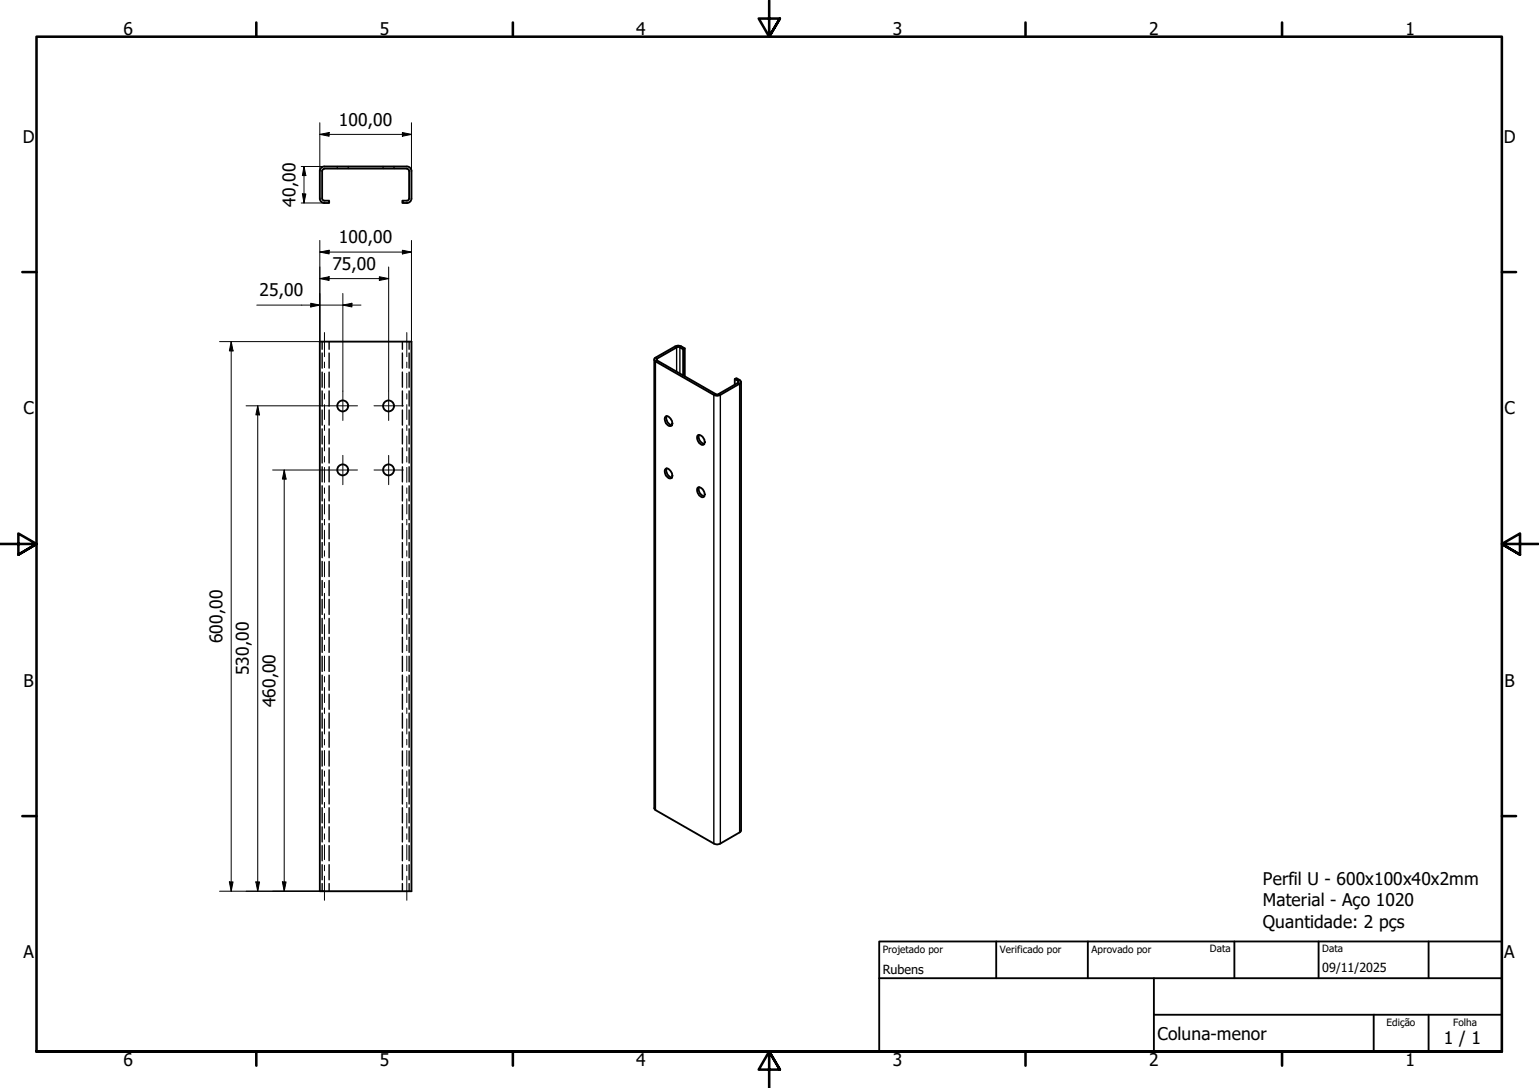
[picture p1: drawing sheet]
<svg xmlns="http://www.w3.org/2000/svg" width="420mm" height="297mm" viewBox="0 0 420 297" stroke-linecap="round" stroke-linejoin="round" font-family="sans-serif">
<!-- layer: Oculto (ISO) -->
<g fill="none" stroke="#000" stroke-width=".38">
<path d="M92.1 45.5v.1M92.1 45.8v.2M95.1 45.5v.1M95.1 45.8v.2M104.6 45.5v.1M104.6 45.8v.2M107.6 45.5v.1M107.6 45.8v.2M87.9 93.3v2.1M87.9 96.4v4.1M89.9 93.3v2.1M89.9 96.4v4.1"/>
<path d="M109.9 93.3v2.1M109.9 96.4v4.1M111.7 93.3v2.1M111.7 96.4v4.1M87.9 101.6v4.1M87.9 106.7v4.2M87.9 111.9v4.2M87.9 117.1v4.1M89.9 101.6v4.1M89.9 106.7v4.2M89.9 111.9v4.2M89.9 117.1v4.1"/>
<path d="M109.9 101.6v4.1M109.9 106.7v4.2M109.9 111.9v4.2M109.9 117.1v4.1M111.7 101.6v4.1M111.7 106.7v4.2M111.7 111.9v4.2M111.7 117.1v4.1M87.9 122.3v4.1M87.9 127.4v4.2M87.9 132.6v4.2M87.9 137.8v4.1"/>
<path d="M89.9 122.3v4.1M89.9 127.4v4.2M89.9 132.6v4.2M89.9 137.8v4.1M109.9 122.3v4.1M109.9 127.4v4.2M109.9 132.6v4.2M109.9 137.8v4.1M111.7 122.3v4.1M111.7 127.4v4.2M111.7 132.6v4.2M111.7 137.8v4.1"/>
<path d="M87.9 142.9v4.2M87.9 148.1v4.2M87.9 153.3v4.1M87.9 158.5v4.1M89.9 142.9v4.2M89.9 148.1v4.2M89.9 153.3v4.1M89.9 158.5v4.1M109.9 142.9v4.2M109.9 148.1v4.2M109.9 153.3v4.1M109.9 158.5v4.1"/>
<path d="M111.7 142.9v4.2M111.7 148.1v4.2M111.7 153.3v4.1M111.7 158.5v4.1M87.9 163.6v4.2M87.9 168.8v4.2M87.9 174v4.1M87.9 179.2v4.1M89.9 163.6v4.2M89.9 168.8v4.2M89.9 174v4.1M89.9 179.2v4.1"/>
<path d="M109.9 163.6v4.2M109.9 168.8v4.2M109.9 174v4.1M109.9 179.2v4.1M111.7 163.6v4.2M111.7 168.8v4.2M111.7 174v4.1M111.7 179.2v4.1M87.9 184.3v4.2M87.9 189.5v4.2M87.9 194.7v4.1M87.9 199.8v4.2"/>
<path d="M89.9 184.3v4.2M89.9 189.5v4.2M89.9 194.7v4.1M89.9 199.8v4.2M109.9 184.3v4.2M109.9 189.5v4.2M109.9 194.7v4.1M109.9 199.8v4.2M111.7 184.3v4.2M111.7 189.5v4.2M111.7 194.7v4.1M111.7 199.8v4.2"/>
<path d="M87.9 205v4.2M87.9 210.2v4.2M87.9 215.4v4.1M89.9 205v4.2M89.9 210.2v4.2M89.9 215.4v4.1M109.9 205v4.2M109.9 210.2v4.2M109.9 215.4v4.1M111.7 205v4.2M111.7 210.2v4.2M111.7 215.4v4.1"/>
<path d="M87.9 220.5v4.1M87.9 225.7v4.2M87.9 230.9v4.1M87.9 236.1v4.1M89.9 220.5v4.1M89.9 225.7v4.2M89.9 230.9v4.1M89.9 236.1v4.1M109.9 220.5v4.1M109.9 225.7v4.2M109.9 230.9v4.1M109.9 236.1v4.1"/>
<path d="M111.7 220.5v4.1M111.7 225.7v4.2M111.7 230.9v4.1M111.7 236.1v4.1M87.9 241.2v2.1M89.9 241.2v2.1M109.9 241.2v2.1M111.7 241.2v2.1"/>
</g>
<g fill="none" stroke="#000" stroke-width=".51">
<path d="M87.3 54.2a1.24 1.24 0 0 0 1.3 1.2M87.9 54.2l.2 .4 .5 .2M88.6 46.1l-.5 .2-.2 .4v7.5M88.6 45.5a1.24 1.24 0 0 0-1.3 1.2v7.5M88.6 54.8h1.3v.6h-1.3M88.6 45.5h22.5M88.6 46h22.5M111.1 54.8h-1.2v.6h1.2M111.1 46.1l.4 .2 .2 .4v7.5M111.1 45.5a1.24 1.24 0 0 1 1.2 1.2v7.5M111.7 54.2l-.2 .4-.4 .2M112.3 54.2a1.24 1.24 0 0 1-1.2 1.2"/>
<path d="M87.3 93.3h25v150h-25zM178.6 98.2v122.6l.3 .4 16 9.1 .9 .3 .9-.3 5.2-3 .4-.6v-122.4M186.5 95.4l-1.1-.7h-.5l-5.5 3.2-.1 .4 16.2 9.4h.5l5.7-3.3v-.3l-1.1-.6 .4-.3 .9 .5 .4 .6-.4 .5-5.2 3-.9 .3-.7-.2-16.2-9.2-.3-.4v-.3l5.9-3.5h1.3l1.1 .6v7.6M186.9 95.1l-.4 .3v7.1M181.7 113.8a1.34 1.34 0 0 1 1.8 1.1v.4a.78 .78 0 0 1-.4 1.1 .78 .78 0 0 1-1-.6l-.6-1.3zM182 113.6a2.03 2.03 0 0 0 1.5 2.5M190.5 118.9a1.66 1.66 0 0 1 1.6 .7 1.66 1.66 0 0 1 0 1.8 1.82 1.82 0 0 1-1.6-2.5zM190.9 118.7a1.9 1.9 0 0 0 1.4 2.5M200.6 103.5v1.5M181.7 128.1a1.34 1.34 0 0 1 1.8 1.1v.4a.78 .78 0 0 1-.4 1 .78 .78 0 0 1-1-.5l-.6-1.3zM182 127.9a2.03 2.03 0 0 0 1.5 2.5M190.5 133.1a1.66 1.66 0 0 1 1.6 .8 1.66 1.66 0 0 1 0 1.8 1.82 1.82 0 0 1-1.6-2.6z"/>
<path d="M190.9 133a1.9 1.9 0 0 0 1.4 2.5"/>
<circle cx="93.6" cy="110.8" r="1.49"/>
<circle cx="106.1" cy="110.8" r="1.49"/>
<circle cx="93.6" cy="128.3" r="1.49"/>
<circle cx="106.1" cy="128.3" r="1.49"/>
</g>
<path d="M178.9 97.6l.5 .3v.5l-.5 .3v122.5M184.3 94.6l.4 .3v6.6M186.1 94.6l-.5 .3v7.1M195.3 107.6l-.4 .2v122.5M196.2 107.6l.5 .2v122.5M201.9 103.7l-.4 .3v.5l.4 .3v122.5" fill="none" stroke="#000" stroke-width=".38"/>
<!-- layer: Borda (ISO) -->
<g fill="none" stroke="#000" stroke-width=".7">
<path d="M70 6.1v3.9M140 6.1v3.9M210 0v10l-2.9-4.9h5.8l-2.9 4.9 2.9-4.9M280 6.1v3.9M350 6.1v3.9M6.1 74.3h3.9M410 74.3h3.9M0 148.5h10l-5-2.8v5.7l5-2.9-5 2.9M420 148.5h-10l5-2.8v5.7l-5-2.9 5 2.9M6.1 222.8h3.9M410 222.8h3.9M10 287.1v-277.1h400v277.1h-400h400"/>
<path d="M70 287.1v3.8M140 287.1v3.8M212.9 292l-2.9-4.9 2.9 4.9h-5.8l2.9-4.9v9.9M280 287.1v3.8M350 287.1v3.8"/>
</g>
<path d="M240 257h170v30.1h-170zM272 257v10.1M297 257v10.1M337 257v10.1M360 257v10.1M390 257v10.1M240 267.1h170M315 277h95M315 267.1v20M375 277v10.1M390 277v10.1" fill="none" stroke="#000" stroke-width=".51"/>
<g fill="none" stroke="#000" stroke-width=".27">
<path d="M87.3 36.7l2.6-.5v1zM87.3 36.7h25M87.3 33.5v13.2M109.9 36.2l2.4 .5-2.4 .5zM112.3 33.5v13.2M82.2 45.5h6.4M82.2 55.4h6.4M82.5 52.9h1l-.5 2.5zM83 45.5l.5 2.4h-1zM83 45.5v9.9M87.3 76.1l2.6-.5v1zM87.3 68.8l2.6-.5v1z"/>
<path d="M87.3 65.6v27.7M87.3 76.1h18.8M87.3 68.8h25M103.6 75.6l2.5 .5-2.5 .5zM106.1 72.9v33.9M109.9 68.3l2.4 .5-2.4 .5zM112.3 65.6v27.7M59.9 93.3h28.6M63.1 93.3l.5 2.5h-1zM63.1 93.3v150M70.1 83.3h28.5M84.8 82.8l2.5 .5-2.5 .5z"/>
<path d="M93.6 83.3l2.5-.5v1zM93.6 80.1v26.7M67.2 110.8h21.3M70.4 110.8l.5 2.5h-1.1zM70.4 110.8v132.5M88.7 110.8h.9M74.4 128.3h14.1M77.6 128.3l.5 2.5h-1zM77.6 128.3v115M88.7 128.3h.9M59.9 243.3h28.6M62.6 240.8h1l-.5 2.5z"/>
<path d="M69.8 240.8h1.1l-.5 2.5zM77.1 240.8h1l-.5 2.5z"/>
</g>
<g fill="#000">
<path d="M87.3 36.7l2.6-.5v1zM109.9 36.2l2.4 .5-2.4 .5zM82.5 52.9h1l-.5 2.5zM83 45.5l.5 2.4h-1zM87.3 76.1l2.6-.5v1zM87.3 68.8l2.6-.5v1zM103.6 75.6l2.5 .5-2.5 .5zM109.9 68.3l2.4 .5-2.4 .5zM63.1 93.3l.5 2.5h-1zM84.8 82.8l2.5 .5-2.5 .5zM93.6 83.3l2.5-.5v1zM70.4 110.8l.5 2.5h-1.1z"/>
<path d="M77.6 128.3l.5 2.5h-1zM62.6 240.8h1l-.5 2.5zM69.8 240.8h1.1l-.5 2.5zM77.1 240.8h1l-.5 2.5z"/>
</g>
<!-- layer: Marca de centro (ISO) -->
<path d="M89.6 110.8h8M93.6 106.8v8M102.1 110.8h8M106.1 106.8v8M89.6 128.3h8M93.6 124.3v8M102.1 128.3h8M106.1 124.3v8" fill="none" stroke="#000" stroke-width=".27"/>
<!-- layer: Linha de centro (ISO) -->
<g fill="none" stroke="#000" stroke-width=".27">
<path d="M88.6 90.8v6.6M88.6 98.9v1.5M111.1 90.8v6.6M111.1 98.9v1.5M88.6 101.9v4.1M88.6 107.5v1.5M88.6 110.5v4M88.6 116.1v1.4M88.6 119v4.1M111.1 101.9v4.1M111.1 107.5v1.5M111.1 110.5v4"/>
<path d="M111.1 116.1v1.4M111.1 119v4.1M88.6 124.6v1.6M88.6 127.6v4.1M88.6 133.2v1.5M88.6 136.2v4.1M111.1 124.6v1.6M111.1 127.6v4.1M111.1 133.2v1.5M111.1 136.2v4.1M88.6 141.8v1.5M88.6 144.8v4.1"/>
<path d="M88.6 150.4v1.5M88.6 153.4v4.1M88.6 159v1.5M111.1 141.8v1.5M111.1 144.8v4.1M111.1 150.4v1.5M111.1 153.4v4.1M111.1 159v1.5M88.6 162v4M88.6 167.6v1.4M88.6 170.5v4.1M88.6 176.1v1.6"/>
<path d="M88.6 179.1v4.1M111.1 162v4M111.1 167.6v1.4M111.1 170.5v4.1M111.1 176.1v1.6M111.1 179.1v4.1M88.6 184.7v1.5M88.6 187.7v4.1M88.6 193.3v1.5M88.6 196.3v4.1M111.1 184.7v1.5M111.1 187.7v4.1"/>
<path d="M111.1 193.3v1.5M111.1 196.3v4.1M88.6 201.9v1.5M88.6 204.9v4.1M88.6 210.5v1.4M88.6 213.5v4M88.6 219.1v1.4M111.1 201.9v1.5M111.1 204.9v4.1M111.1 210.5v1.4M111.1 213.5v4M111.1 219.1v1.4"/>
<path d="M88.6 222v4.1M88.6 227.6v1.6M88.6 230.6v4.1M88.6 236.2v1.5M88.6 239.2v6.6M111.1 222v4.1M111.1 227.6v1.6M111.1 230.6v4.1M111.1 236.2v1.5M111.1 239.2v6.6"/>
</g>
<g font-size="4.8">
<text x="33.7" y="9.6">6</text>
<text x="103.7" y="9.6">5</text>
<text x="173.7" y="9.6">4</text>
<text x="243.7" y="9.6">3</text>
<text x="313.7" y="9.6">2</text>
<text x="383.7" y="9.6">1</text>
<text x="92.5" y="34.3">100,00</text>
<text x="6.2" y="38.9">D</text>
<text x="410.5" y="38.9">D</text>
<text x="80.6" y="56.4" transform="rotate(-90 80.6 56.4)">40,00</text>
<text x="92.5" y="66.5">100,00</text>
<text x="90.7" y="73.6">75,00</text>
<text x="70.9" y="80.9">25,00</text>
<text x="6.4" y="113.1">C</text>
<text x="410.7" y="113.1">C</text>
<text x="60.7" y="175.6" transform="rotate(-90 60.7 175.6)">600,00</text>
<text x="67.9" y="184.3" transform="rotate(-90 67.9 184.3)">530,00</text>
<text x="6.4" y="187.4">B</text>
<text x="410.7" y="187.4">B</text>
<text x="75.2" y="193.1" transform="rotate(-90 75.2 193.1)">460,00</text>
<text x="344.8" y="241.7">Perfil U - 600x100x40x2mm</text>
<text x="344.8" y="247.4">Material - Aço 1020</text>
<text x="344.8" y="253.2">Quantidade: 2 pçs</text>
<text x="6.4" y="261.7">A</text>
<text x="410.7" y="261.7">A</text>
<text x="316" y="283.8">Coluna-menor</text>
<text x="394.2" y="285">1 / 1</text>
<text x="33.7" y="290.9">6</text>
<text x="103.7" y="290.9">5</text>
<text x="173.7" y="290.9">4</text>
<text x="243.7" y="290.9">3</text>
<text x="313.7" y="290.9">2</text>
<text x="383.7" y="290.9">1</text>
</g>
<g font-size="3.4">
<text x="241" y="266">Rubens</text>
<text x="361" y="265.5">09/11/2025</text>
</g>
<g font-size="2.7">
<text x="241" y="260.1">Projetado por</text>
<text x="273" y="260.1">Verificado por</text>
<text x="298" y="260.1">Aprovado por</text>
<text x="330.3" y="260">Data</text>
<text x="361" y="260">Data</text>
<text x="378.5" y="280.2">Edição</text>
<text x="396.7" y="280.1">Folha</text>
</g>
</svg>
